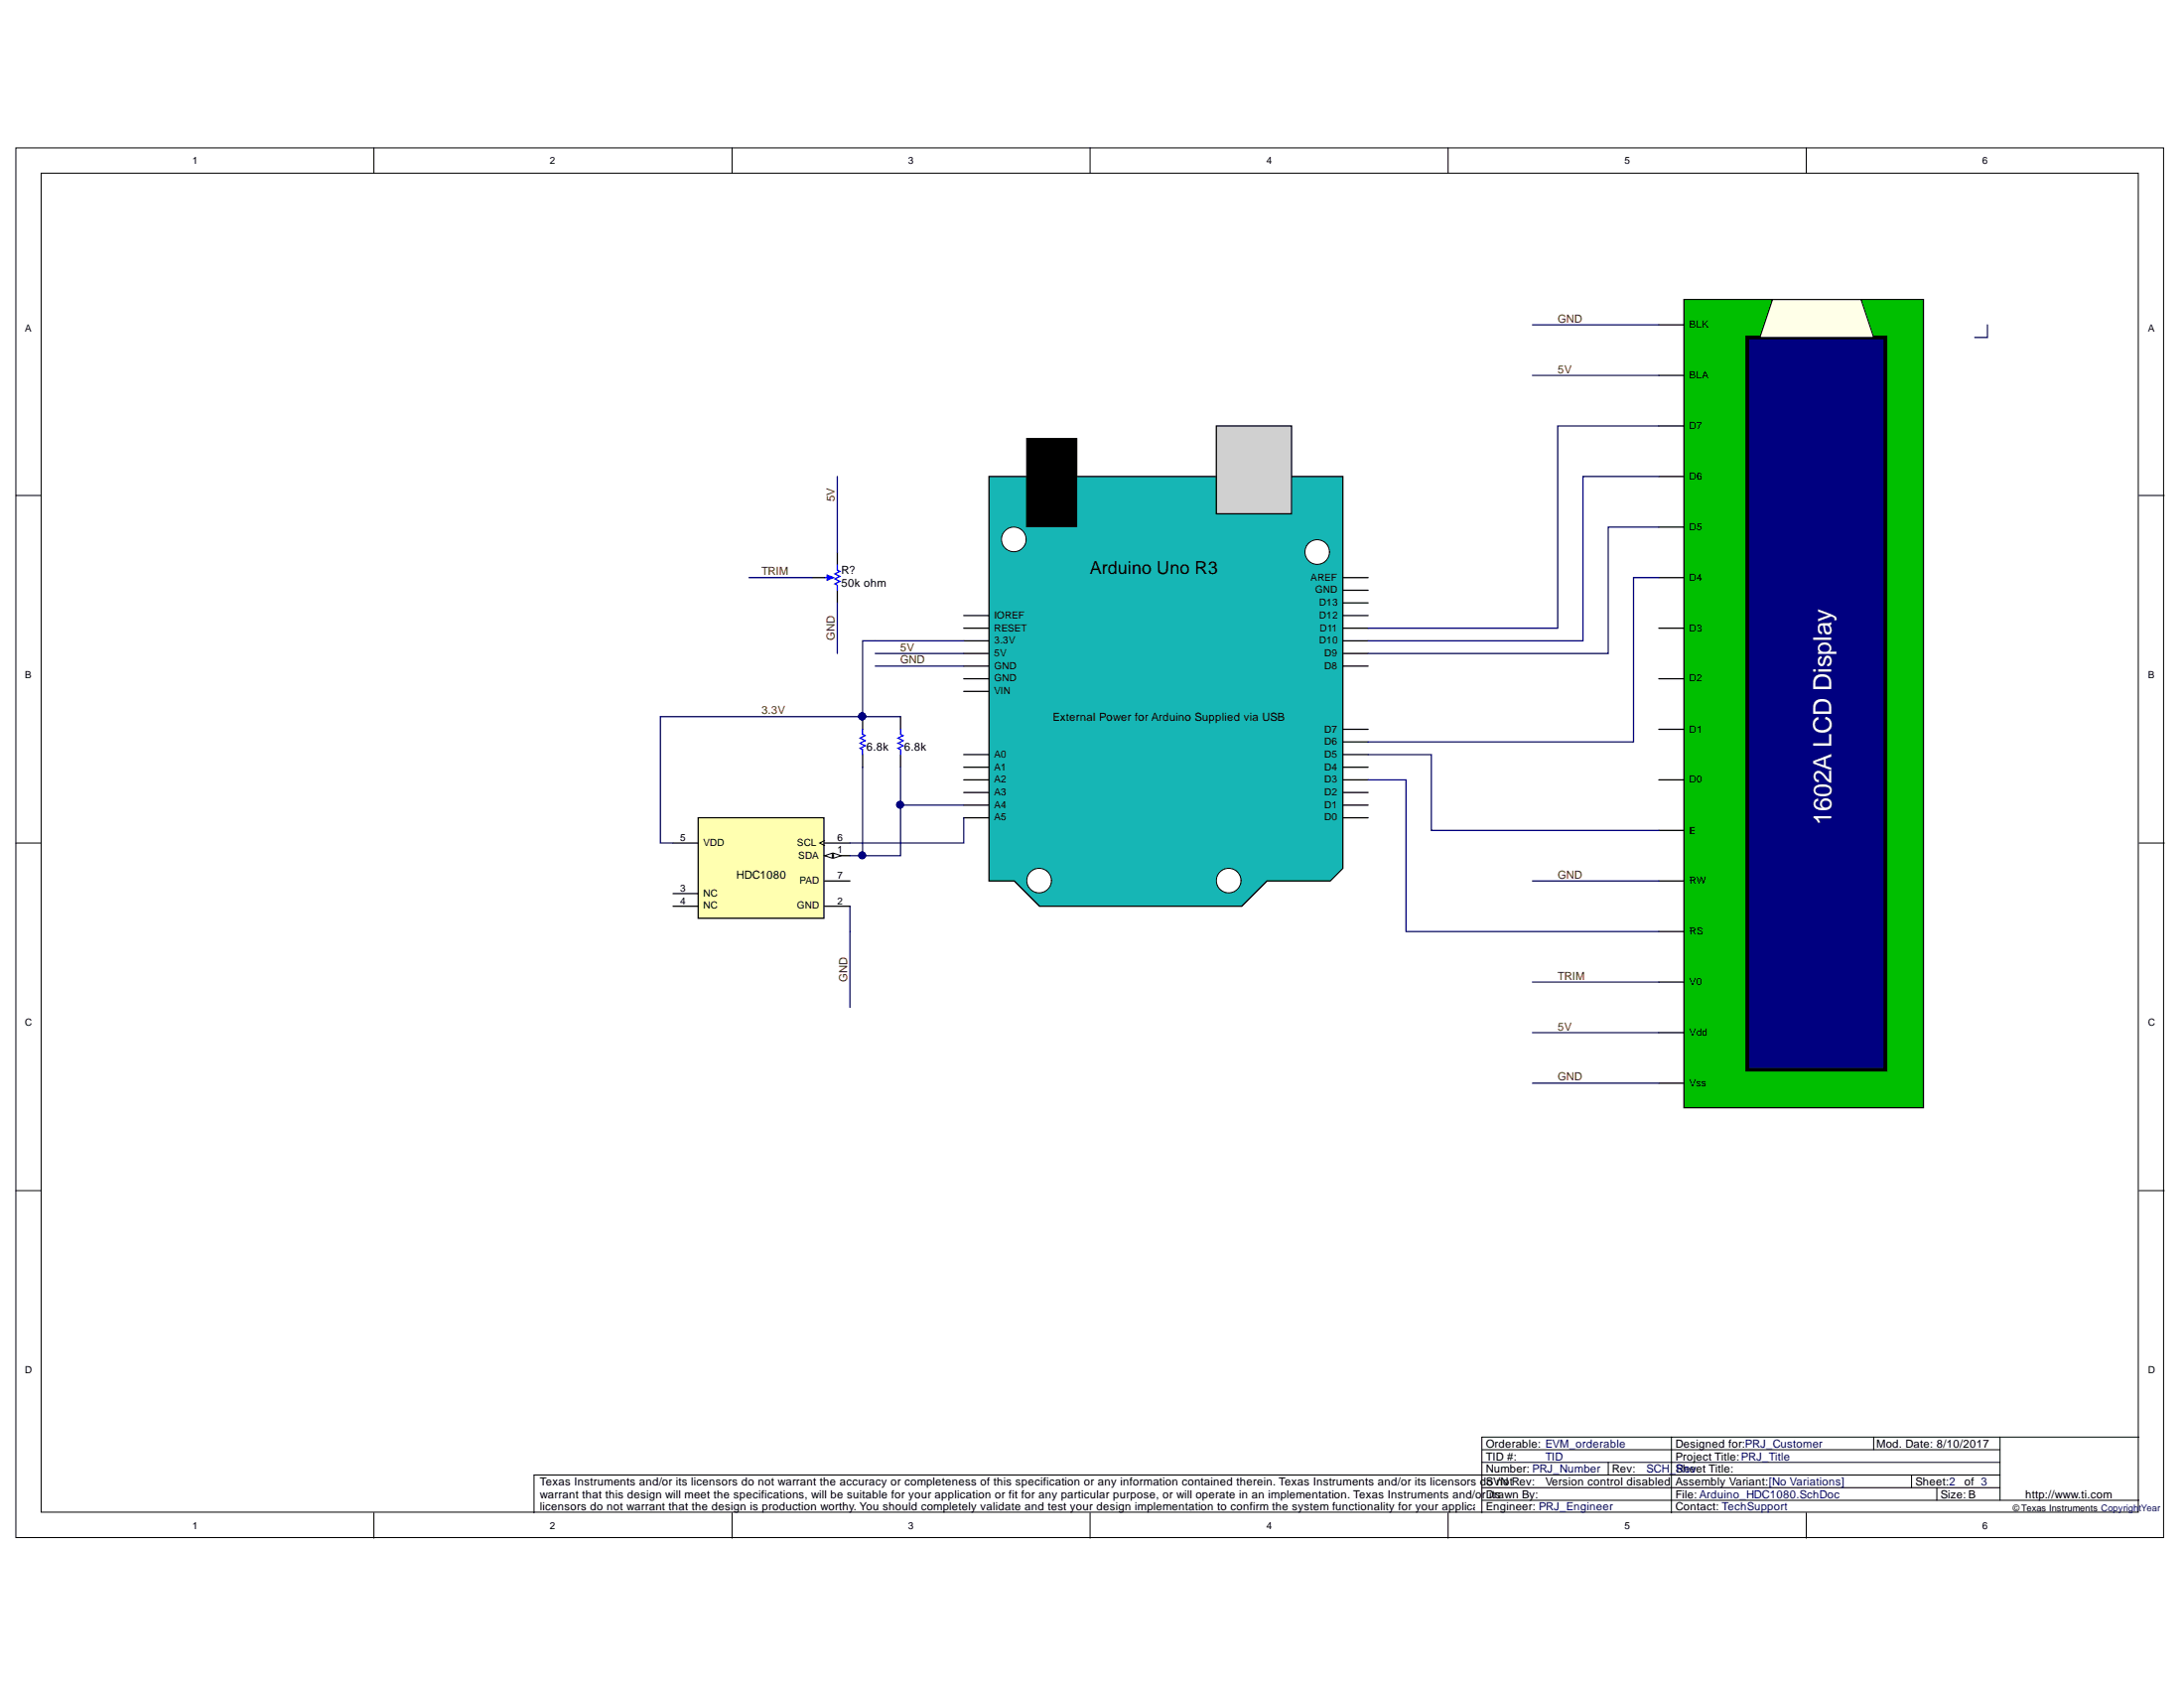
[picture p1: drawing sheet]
<svg xmlns="http://www.w3.org/2000/svg" width="279mm" height="216mm" viewBox="0 0 279 216" stroke-linecap="round" stroke-linejoin="round" font-family="sans-serif">
<g fill="#fff" stroke="#000" stroke-width=".13">
<path d="M2 18.9h274.8v177.8h-274.8z"/>
<path d="M5.3 22.1h268.3v171.3h-268.3z"/>
</g>
<g fill="none" stroke="#000" stroke-width=".13">
<path d="M47.8 18.9v3.2M93.7 18.9v3.2M139.5 18.9v3.2M185.3 18.9v3.2M231.1 18.9v3.2M2 63.4h3.3M273.6 63.4h3.3M2 107.8h3.3M273.6 107.8h3.3M2 152.3h3.3M273.6 152.3h3.3M47.8 193.5v3.2"/>
<path d="M93.7 193.5v3.2M139.5 193.5v3.2M185.3 193.5v3.2M189.6 191.9h84M189.6 190.3h66.3M189.6 187h66.3M189.6 185.4h66.3M205.7 187v1.7M213.8 183.8h-24.2v9.7M231.1 193.5v3.2M239.7 183.8v1.6M244.5 188.7v1.6"/>
<path d="M247.8 190.3v1.6M255.9 188.7h-187.6v4.8M255.9 183.8v8.1M273.6 183.8h-59.8v9.7"/>
</g>
<path d="M126.5 60.9h45.3v50.2l-1.6 1.6h-8.1l-3.2 3.2h-25.9l-3.2-3.2h-3.3z" fill-rule="evenodd" fill="#16b6b5"/>
<g fill="none" stroke="#000" stroke-width=".16">
<path d="M126.5 60.9h45.3v50.2l-1.6 1.6h-8.1l-3.2 3.2h-25.9l-3.2-3.2h-3.3zM171.8 78.7h3.2M171.8 77.1h3.2M171.8 75.5h3.2M171.8 73.9h3.2M171.8 99.7h3.2M171.8 98.1h3.2M171.8 96.5h3.2M171.8 94.9h3.2M171.8 93.3h3.2M171.8 85.2h3.2M171.8 83.6h3.2"/>
<path d="M171.8 82h3.2M171.8 80.3h3.2M171.8 104.6h3.2M171.8 103h3.2M171.8 101.4h3.2"/>
</g>
<path d="M155.6 54.5h9.6v11.2h-9.6z" fill="#d0d0d0" stroke="#000" stroke-width=".16"/>
<path d="M131.4 56.1h6.3v11.2h-6.3z" fill="#000" stroke="#000" stroke-width=".16"/>
<g fill="none" stroke="#000" stroke-width=".16">
<path d="M123.3 78.7h3.2M123.3 96.5h3.2M123.3 98.1h3.2M123.3 99.7h3.2M123.3 88.4h3.2M123.3 86.8h3.2M123.3 85.2h3.2M123.3 83.6h3.2M123.3 82h3.2M123.3 80.3h3.2M123.3 101.4h3.2M123.3 103h3.2"/>
<path d="M123.3 104.6h3.2"/>
</g>
<g fill="#fff" stroke="#000" stroke-width=".13">
<circle cx="168.5" cy="70.6" r="1.57"/>
<circle cx="157.2" cy="112.6" r="1.57"/>
<circle cx="132.9" cy="112.6" r="1.57"/>
<circle cx="129.7" cy="69" r="1.58"/>
</g>
<path d="M215.4 38.3h30.7v103.4h-30.7z" fill="#00bf00" stroke="#000" stroke-width=".16"/>
<path d="M223.5 43.2h17.7v93.6h-17.7z" fill="#000080" stroke="#000" stroke-width=".49"/>
<g fill="none" stroke="#000" stroke-width=".16">
<path d="M212.2 54.5h3.2M212.2 48h3.2M212.2 41.5h3.2M212.2 73.9h3.2M212.2 67.4h3.2M212.2 60.9h3.2M212.2 99.7h3.2M212.2 93.3h3.2M212.2 86.8h3.2M212.2 80.3h3.2M212.2 119.1h3.2M212.2 112.7h3.2"/>
<path d="M212.2 106.2h3.2M212.2 138.5h3.2M212.2 132.1h3.2M212.2 125.6h3.2"/>
</g>
<path d="M226.8 38.3h11.3l1.6 4.9h-14.6z" fill-rule="evenodd" fill="#ffffe8"/>
<path d="M226.8 38.3h11.3l1.6 4.9h-14.6z" fill="none" stroke="#000" stroke-width=".13"/>
<path d="M107.1 70.6v1.7M107.1 75.5v1.6" fill="none" stroke="#000" stroke-width=".16"/>
<path d="M105.5 73.9h.8" fill="none" stroke="#00f" stroke-width=".16"/>
<path d="M105.8 73.6l.8 .3-.8 .3z" fill="#00f"/>
<path d="M105.8 73.6l.8 .3-.8 .3zM107.1 72.3v.6l.3 .2-.6 .3 .6 .3-.6 .3 .6 .4-.6 .3 .3 .2v.6" fill="none" stroke="#00f" stroke-width=".16"/>
<path d="M103.9 73.9h1.6" fill="none" stroke="#000" stroke-width=".16"/>
<g fill="none" stroke="#000080" stroke-width=".16">
<path d="M196 41.5h16.2M196 48h16.2M212.2 54.5h-12.9v25.8h-24.3M95.8 73.9h8.1M107.1 60.9v9.7M107.1 77.1v6.5M212.2 73.9h-3.2v21h-34M212.2 67.4h-6.5v16.2h-30.7M212.2 60.9h-9.7v21.1h-27.5M112 83.6h11.3M112 85.2h11.3M175 99.7h4.9v19.4h32.3"/>
<path d="M175 96.5h8.1v9.7h29.1M108.7 115.9v12.9M196 112.7h16.2M196 132.1h16.2M196 138.5h16.2M196 125.6h16.2"/>
</g>
<path d="M89.3 104.6h16.1v12.8h-16.1z" fill="#ffffb0" stroke="#000" stroke-width=".16"/>
<path d="M105.5 109.4h3.2" fill="none" stroke="#000" stroke-width=".16"/>
<path d="M105.5 109.4l1-.3v.7z" fill="#fff"/>
<path d="M105.5 109.4l1-.3v.7z" fill="none" stroke="#000" stroke-width=".13"/>
<path d="M106.6 109.1l1 .3-1 .4z" fill="#fff"/>
<path d="M105.5 107.5l-.6 .3 .6 .4M106.6 109.1l1 .3-1 .4z" fill="none" stroke="#000" stroke-width=".13"/>
<path d="M110.4 96.5v1.6M115.2 91.7v1.6M115.2 96.5v1.6M86.1 115.9h3.2M86.1 114.3h3.2M86.1 107.8h3.2M105.5 115.9h3.2M105.5 107.8h3.2M105.5 112.7h3.2" fill="none" stroke="#000" stroke-width=".16"/>
<path d="M254.2 41.5v1.7h-1.6M110.4 98.1v11.3M115.2 91.7h-30.7v16.1h1.6M115.2 98.1v4.9M123.3 82h-12.9v9.7M123.3 103h-8.1v6.4h-6.5M123.3 104.6v3.2h-14.6" fill="none" stroke="#000080" stroke-width=".16"/>
<g fill="#000080" stroke="#000080" stroke-width=".13">
<circle cx="110.3" cy="109.4" r=".44"/>
<circle cx="115.2" cy="102.9" r=".44"/>
</g>
<path d="M110.4 93.3v.6l.3 .2-.7 .3 .7 .3-.7 .4 .7 .3-.7 .3 .4 .2v.6M115.2 93.3v.6l.3 .2-.6 .3 .6 .3-.6 .4 .6 .3-.6 .3 .3 .2v.6" fill="none" stroke="#00f" stroke-width=".16"/>
<text font-size="3.2" fill="#fff" x="234.3" y="105.5" transform="rotate(-90 234.3 105.5)">1602A LCD Display</text>
<text font-size="2.3" x="139.4" y="73.4">Arduino Uno R3</text>
<text font-size="2.1" fill="#000080" x="109.7" y="92.8">PIR?02</text>
<g font-size="1.4" fill="#800000">
<text x="199.3" y="41.3">GND</text>
<text x="199.3" y="47.7">5V</text>
<text x="106.8" y="64.2" transform="rotate(-90 106.8 64.2)">5V</text>
<text x="97.4" y="73.6">TRIM</text>
<text x="106.8" y="81.9" transform="rotate(-90 106.8 81.9)">GND</text>
<text x="115.2" y="83.3">5V</text>
<text x="115.2" y="84.9">GND</text>
<text x="97.4" y="91.3">3.3V</text>
<text x="199.3" y="112.4">GND</text>
<text x="108.4" y="125.6" transform="rotate(-90 108.4 125.6)">GND</text>
<text x="199.3" y="125.3">TRIM</text>
<text x="199.3" y="131.8">5V</text>
<text x="199.3" y="138.2">GND</text>
</g>
<g font-size="1.4">
<text x="107.6" y="75">50k ohm</text>
<text x="107.6" y="73.4">R?</text>
<text x="134.7" y="92.2">External Power for Arduino Supplied via USB</text>
<text x="110.9" y="96">6.8k</text>
<text x="115.7" y="96">6.8k</text>
<text x="94.2" y="112.4">HDC1080</text>
<text x="190.1" y="185.2">Orderable: EVM_orderable</text>
<text x="214.4" y="185.2">Designed for:PRJ_Customer</text>
<text x="240.1" y="185.2">Mod. Date: 8/10/2017</text>
<text x="69.1" y="190">Texas Instruments and/or its licensors do not warrant the accuracy or completeness of this specification or any information contained therein. Texas Instruments and/or its licensors dS notRev:</text>
<text x="69.1" y="191.6">warrant that this design will meet the specifications, will be suitable for your application or fit for any particular purpose, or will operate in an implementation. Texas Instruments and/o</text>
<text x="189.6" y="191.6">rDitrsawn By:</text>
<text x="190.1" y="188.4">Number: PRJ_Number</text>
<text x="190.1" y="186.8">TID #:</text>
<text x="190.2" y="190">oVN</text>
<text x="197.7" y="190">Version control disabled</text>
<text x="206.2" y="188.4">Rev:</text>
<text x="214.4" y="191.6">File: Arduino_HDC1080.SchDoc</text>
<text x="214.4" y="186.8">Project Title:PRJ_Title</text>
<text x="214.4" y="190">Assembly Variant:[No Variations]</text>
<text x="245" y="190">Sheet:2</text>
<text x="248.3" y="191.6">Size: B</text>
<text x="251.3" y="190">of 3</text>
<text x="259.1" y="191.6">http://www.ti.com</text>
<text x="69.1" y="193.2">licensors do not warrant that the design is production worthy. You should completely validate and test your design implementation to confirm the system functionality for your applicat</text>
<text x="189.7" y="193.2">ion.</text>
<text x="190.1" y="193.2">Engineer: PRJ_Engineer</text>
<text x="214.4" y="193.2">Contact: TechSupport</text>
</g>
<g font-size="1.4" fill="#000080">
<text x="197.7" y="186.8">TID</text>
<text x="210.6" y="188.4">SCH_She</text>
<text x="214.4" y="188.4">Revet Title:</text>
</g>
<g font-size="1.3">
<text x="24.6" y="21">1</text>
<text x="70.4" y="21">2</text>
<text x="116.2" y="21">3</text>
<text x="162" y="21">4</text>
<text x="207.8" y="21">5</text>
<text x="253.6" y="21">6</text>
<text x="216.1" y="41.9">BLK</text>
<text x="3.2" y="42.4">A</text>
<text x="274.8" y="42.4">A</text>
<text x="216.1" y="48.4">BLA</text>
<text x="216.1" y="54.9">D7</text>
<text x="216.1" y="61.3">D6</text>
<text x="216.1" y="67.8">D5</text>
<text x="167.7" y="74.2">AREF</text>
<text x="168.3" y="75.8">GND</text>
<text x="168.8" y="77.4">D13</text>
<text x="216.1" y="74.2">D4</text>
<text x="127.2" y="84">5V</text>
<text x="127.2" y="82.4">3.3V</text>
<text x="127.2" y="80.7">RESET</text>
<text x="127.2" y="79.1">IOREF</text>
<text x="168.8" y="82.4">D10</text>
<text x="168.8" y="79.1">D12</text>
<text x="168.9" y="80.7">D11</text>
<text x="169.5" y="84">D9</text>
<text x="216.1" y="80.7">D3</text>
<text x="3.2" y="86.7">B</text>
<text x="127.2" y="88.8">VIN</text>
<text x="127.2" y="87.2">GND</text>
<text x="127.2" y="85.6">GND</text>
<text x="169.5" y="85.6">D8</text>
<text x="216.1" y="87.2">D2</text>
<text x="274.8" y="86.7">B</text>
<text x="169.5" y="95.3">D6</text>
<text x="169.5" y="93.7">D7</text>
<text x="216.1" y="93.7">D1</text>
<text x="127.2" y="96.9">A0</text>
<text x="127.2" y="98.5">A1</text>
<text x="127.2" y="100.1">A2</text>
<text x="127.2" y="101.7">A3</text>
<text x="169.5" y="101.7">D2</text>
<text x="169.5" y="100.1">D3</text>
<text x="169.5" y="98.5">D4</text>
<text x="169.5" y="96.9">D5</text>
<text x="216.1" y="100.1">D0</text>
<text x="87" y="107.5">5</text>
<text x="107.1" y="107.5">6</text>
<text x="127.2" y="103.3">A4</text>
<text x="127.2" y="104.9">A5</text>
<text x="169.5" y="104.9">D0</text>
<text x="169.5" y="103.3">D1</text>
<text x="216.1" y="106.6">E</text>
<text x="90" y="108.2">VDD</text>
<text x="102" y="108.2">SCL</text>
<text x="102.1" y="109.8">SDA</text>
<text x="102.3" y="113">PAD</text>
<text x="107.1" y="109.2">1</text>
<text x="107.1" y="112.4">7</text>
<text x="216.1" y="113">RW</text>
<text x="87" y="114.1">3</text>
<text x="87" y="115.7">4</text>
<text x="90" y="114.6">NC</text>
<text x="90" y="116.3">NC</text>
<text x="102" y="116.3">GND</text>
<text x="107.1" y="115.7">2</text>
<text x="216.1" y="119.6">RS</text>
<text x="216.1" y="126">V0</text>
<text x="3.2" y="131.2">C</text>
<text x="274.8" y="131.2">C</text>
<text x="216.1" y="132.5">Vdd</text>
<text x="216.1" y="138.9">Vss</text>
<text x="3.2" y="175.7">D</text>
<text x="274.8" y="175.7">D</text>
<text x="24.6" y="195.6">1</text>
<text x="70.4" y="195.6">2</text>
<text x="116.2" y="195.6">3</text>
<text x="162" y="195.6">4</text>
<text x="207.8" y="195.6">5</text>
<text x="253.6" y="195.6">6</text>
</g>
<text font-size="1.2" x="257.5" y="193.3">© Texas Instruments Copyrigh</text>
<text font-size="1.2" fill="#000080" x="273.6" y="193.3">tYear</text>
</svg>
